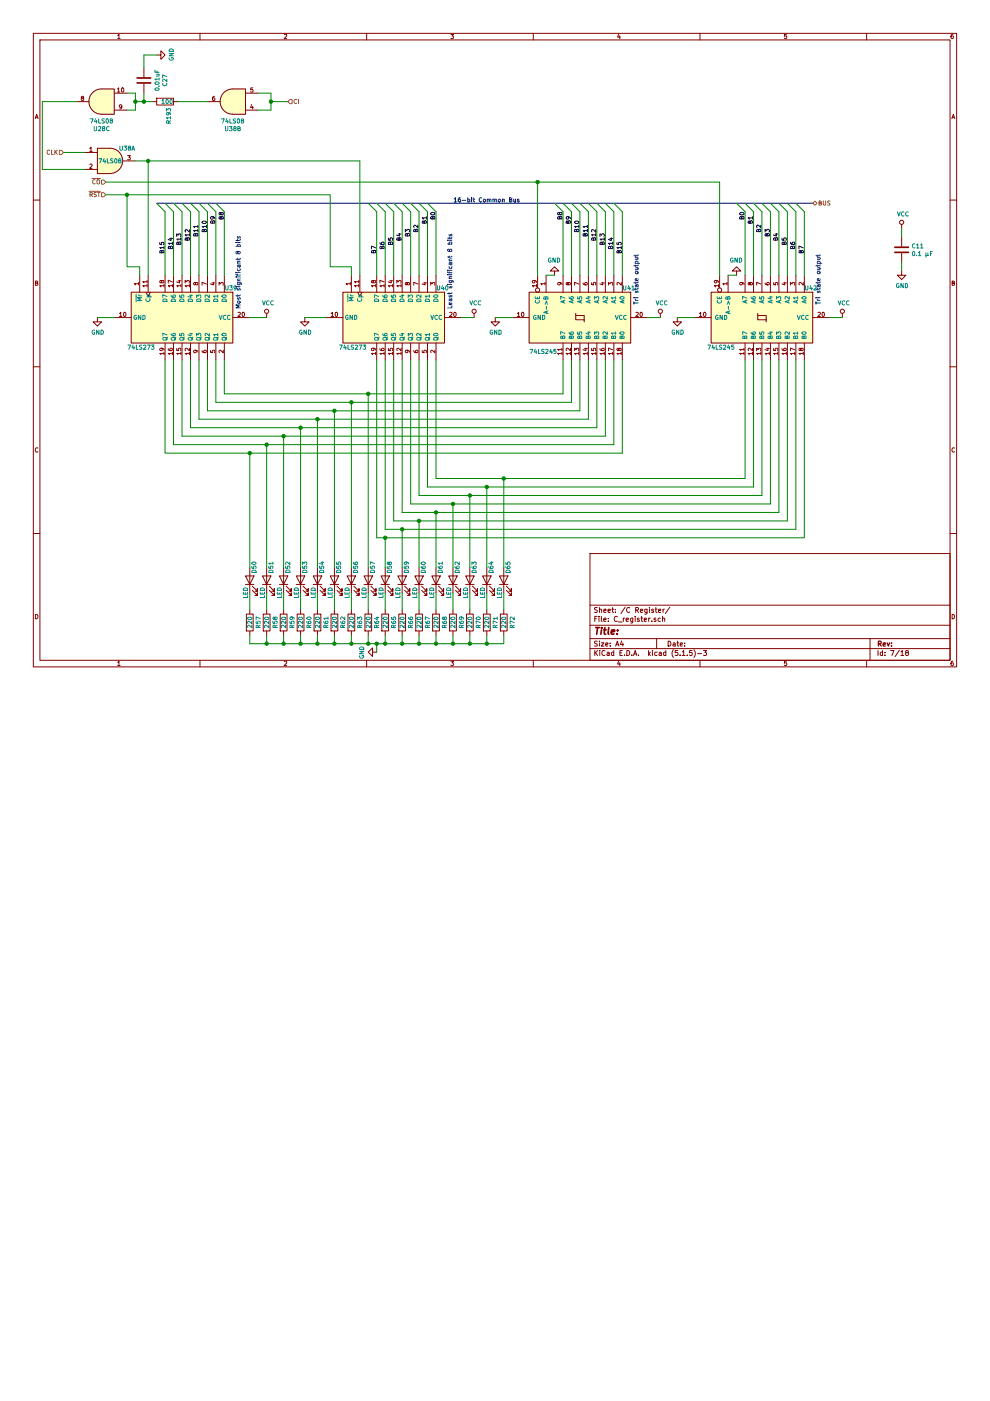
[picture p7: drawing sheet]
EESchema Schematic File Version 4
EELAYER 30 0
EELAYER END
$Descr A4 11693 8268
encoding utf-8
Sheet 7 18
Title ""
Date ""
Rev ""
Comp ""
Comment1 ""
Comment2 ""
Comment3 ""
Comment4 ""
$EndDescr
$Comp
L 74xx:74LS273 U?
U 1 1
P 2150 3750
AR Path="/5E3CB2C3/5E6574FA" Ref="U?"  Part="1" 
AR Path="/5E60DA07/5E6574FA" Ref="U?"  Part="1" 
AR Path="/5E638028/5E6574FA" Ref="U39"  Part="1" 
AR Path="/5E649D50/5E6574FA" Ref="U?"  Part="1" 
AR Path="/5EF95BB7/5E6574FA" Ref="U?"  Part="1" 
F 0 "U39" V 1800 4250 50  0000 L CNN
F 1 "74LS273" V 2500 3100 50  0000 L CNN
F 2 "" H 2150 3750 50  0001 C CNN
F 3 "http://www.ti.com/lit/gpn/sn74LS273" H 2150 3750 50  0001 C CNN
	1    2150 3750
	0    1    1    0   
$EndComp
$Comp
L 74xx:74LS273 U?
U 1 1
P 4650 3750
AR Path="/5E3CB2C3/5E6574FB" Ref="U?"  Part="1" 
AR Path="/5E60DA07/5E6574FB" Ref="U?"  Part="1" 
AR Path="/5E638028/5E6574FB" Ref="U40"  Part="1" 
AR Path="/5E649D50/5E6574FB" Ref="U?"  Part="1" 
AR Path="/5EF95BB7/5E6574FB" Ref="U?"  Part="1" 
F 0 "U40" V 4300 4250 50  0000 L CNN
F 1 "74LS273" V 5000 3100 50  0000 L CNN
F 2 "" H 4650 3750 50  0001 C CNN
F 3 "http://www.ti.com/lit/gpn/sn74LS273" H 4650 3750 50  0001 C CNN
	1    4650 3750
	0    1    1    0   
$EndComp
$Comp
L 74xx:74LS08 U?
U 1 1
P 1300 1900
AR Path="/5E3CB2C3/5E6574E5" Ref="U?"  Part="1" 
AR Path="/5E60DA07/5E6574E5" Ref="U?"  Part="1" 
AR Path="/5E638028/5E6574E5" Ref="U38"  Part="1" 
AR Path="/5E649D50/5E6574E5" Ref="U?"  Part="1" 
AR Path="/5EF95BB7/5E6574E5" Ref="U?"  Part="1" 
F 0 "U38" H 1500 2050 50  0000 C CNN
F 1 "74LS08" H 1300 1900 50  0000 C CNN
F 2 "" H 1300 1900 50  0001 C CNN
F 3 "http://www.ti.com/lit/gpn/sn74LS08" H 1300 1900 50  0001 C CNN
	1    1300 1900
	1    0    0    -1  
$EndComp
$Comp
L 74xx:74LS245 U?
U 1 1
P 9000 3750
AR Path="/5E3CB2C3/5F012926" Ref="U?"  Part="1" 
AR Path="/5E60DA07/5F012926" Ref="U?"  Part="1" 
AR Path="/5E638028/5F012926" Ref="U42"  Part="1" 
AR Path="/5E649D50/5F012926" Ref="U?"  Part="1" 
AR Path="/5EF95BB7/5F012926" Ref="U?"  Part="1" 
F 0 "U42" V 8650 4250 50  0000 L CNN
F 1 "74LS245" V 9350 3100 50  0000 L CNN
F 2 "" H 9000 3750 50  0001 C CNN
F 3 "http://www.ti.com/lit/gpn/sn74LS245" H 9000 3750 50  0001 C CNN
	1    9000 3750
	0    1    1    0   
$EndComp
$Comp
L power:VCC #PWR?
U 1 1
P 3150 3750
AR Path="/5E3CB2C3/5F012927" Ref="#PWR?"  Part="1" 
AR Path="/5E60DA07/5F012927" Ref="#PWR?"  Part="1" 
AR Path="/5E638028/5F012927" Ref="#PWR081"  Part="1" 
AR Path="/5E649D50/5F012927" Ref="#PWR?"  Part="1" 
AR Path="/5EF95BB7/5F012927" Ref="#PWR?"  Part="1" 
F 0 "#PWR081" H 3150 3600 50  0001 C CNN
F 1 "VCC" H 3167 3923 50  0000 C CNN
F 2 "" H 3150 3750 50  0001 C CNN
F 3 "" H 3150 3750 50  0001 C CNN
	1    3150 3750
	1    0    0    -1  
$EndComp
$Comp
L power:VCC #PWR?
U 1 1
P 5600 3750
AR Path="/5E3CB2C3/5E6574FE" Ref="#PWR?"  Part="1" 
AR Path="/5E60DA07/5E6574FE" Ref="#PWR?"  Part="1" 
AR Path="/5E638028/5E6574FE" Ref="#PWR084"  Part="1" 
AR Path="/5E649D50/5E6574FE" Ref="#PWR?"  Part="1" 
AR Path="/5EF95BB7/5E6574FE" Ref="#PWR?"  Part="1" 
F 0 "#PWR084" H 5600 3600 50  0001 C CNN
F 1 "VCC" H 5617 3923 50  0000 C CNN
F 2 "" H 5600 3750 50  0001 C CNN
F 3 "" H 5600 3750 50  0001 C CNN
	1    5600 3750
	1    0    0    -1  
$EndComp
$Comp
L power:VCC #PWR?
U 1 1
P 7800 3750
AR Path="/5E3CB2C3/5F0128F8" Ref="#PWR?"  Part="1" 
AR Path="/5E60DA07/5F0128F8" Ref="#PWR?"  Part="1" 
AR Path="/5E638028/5F0128F8" Ref="#PWR087"  Part="1" 
AR Path="/5E649D50/5F0128F8" Ref="#PWR?"  Part="1" 
AR Path="/5EF95BB7/5F0128F8" Ref="#PWR?"  Part="1" 
F 0 "#PWR087" H 7800 3600 50  0001 C CNN
F 1 "VCC" H 7817 3923 50  0000 C CNN
F 2 "" H 7800 3750 50  0001 C CNN
F 3 "" H 7800 3750 50  0001 C CNN
	1    7800 3750
	1    0    0    -1  
$EndComp
$Comp
L power:VCC #PWR?
U 1 1
P 9950 3750
AR Path="/5E3CB2C3/5F012907" Ref="#PWR?"  Part="1" 
AR Path="/5E60DA07/5F012907" Ref="#PWR?"  Part="1" 
AR Path="/5E638028/5F012907" Ref="#PWR090"  Part="1" 
AR Path="/5E649D50/5F012907" Ref="#PWR?"  Part="1" 
AR Path="/5EF95BB7/5F012907" Ref="#PWR?"  Part="1" 
F 0 "#PWR090" H 9950 3600 50  0001 C CNN
F 1 "VCC" H 9967 3923 50  0000 C CNN
F 2 "" H 9950 3750 50  0001 C CNN
F 3 "" H 9950 3750 50  0001 C CNN
	1    9950 3750
	1    0    0    -1  
$EndComp
$Comp
L power:VCC #PWR?
U 1 1
P 10650 2700
AR Path="/5E3CB2C3/5E646808" Ref="#PWR?"  Part="1" 
AR Path="/5E60DA07/5E646808" Ref="#PWR?"  Part="1" 
AR Path="/5E638028/5E646808" Ref="#PWR091"  Part="1" 
AR Path="/5E649D50/5E646808" Ref="#PWR?"  Part="1" 
AR Path="/5EF95BB7/5E646808" Ref="#PWR?"  Part="1" 
F 0 "#PWR091" H 10650 2550 50  0001 C CNN
F 1 "VCC" H 10667 2873 50  0000 C CNN
F 2 "" H 10650 2700 50  0001 C CNN
F 3 "" H 10650 2700 50  0001 C CNN
	1    10650 2700
	1    0    0    -1  
$EndComp
$Comp
L power:GND #PWR?
U 1 1
P 1150 3750
AR Path="/5E3CB2C3/5F012909" Ref="#PWR?"  Part="1" 
AR Path="/5E60DA07/5F012909" Ref="#PWR?"  Part="1" 
AR Path="/5E638028/5F012909" Ref="#PWR080"  Part="1" 
AR Path="/5E649D50/5F012909" Ref="#PWR?"  Part="1" 
AR Path="/5EF95BB7/5F012909" Ref="#PWR?"  Part="1" 
F 0 "#PWR080" H 1150 3500 50  0001 C CNN
F 1 "GND" H 1155 3577 50  0000 C CNN
F 2 "" H 1150 3750 50  0001 C CNN
F 3 "" H 1150 3750 50  0001 C CNN
	1    1150 3750
	1    0    0    -1  
$EndComp
$Comp
L power:GND #PWR?
U 1 1
P 3600 3750
AR Path="/5E3CB2C3/5F01290A" Ref="#PWR?"  Part="1" 
AR Path="/5E60DA07/5F01290A" Ref="#PWR?"  Part="1" 
AR Path="/5E638028/5F01290A" Ref="#PWR082"  Part="1" 
AR Path="/5E649D50/5F01290A" Ref="#PWR?"  Part="1" 
AR Path="/5EF95BB7/5F01290A" Ref="#PWR?"  Part="1" 
F 0 "#PWR082" H 3600 3500 50  0001 C CNN
F 1 "GND" H 3605 3577 50  0000 C CNN
F 2 "" H 3600 3750 50  0001 C CNN
F 3 "" H 3600 3750 50  0001 C CNN
	1    3600 3750
	1    0    0    -1  
$EndComp
$Comp
L power:GND #PWR?
U 1 1
P 5850 3750
AR Path="/5E3CB2C3/5F01290B" Ref="#PWR?"  Part="1" 
AR Path="/5E60DA07/5F01290B" Ref="#PWR?"  Part="1" 
AR Path="/5E638028/5F01290B" Ref="#PWR085"  Part="1" 
AR Path="/5E649D50/5F01290B" Ref="#PWR?"  Part="1" 
AR Path="/5EF95BB7/5F01290B" Ref="#PWR?"  Part="1" 
F 0 "#PWR085" H 5850 3500 50  0001 C CNN
F 1 "GND" H 5855 3577 50  0000 C CNN
F 2 "" H 5850 3750 50  0001 C CNN
F 3 "" H 5850 3750 50  0001 C CNN
	1    5850 3750
	1    0    0    -1  
$EndComp
$Comp
L power:GND #PWR?
U 1 1
P 8000 3750
AR Path="/5E3CB2C3/5F01290E" Ref="#PWR?"  Part="1" 
AR Path="/5E60DA07/5F01290E" Ref="#PWR?"  Part="1" 
AR Path="/5E638028/5F01290E" Ref="#PWR088"  Part="1" 
AR Path="/5E649D50/5F01290E" Ref="#PWR?"  Part="1" 
AR Path="/5EF95BB7/5F01290E" Ref="#PWR?"  Part="1" 
F 0 "#PWR088" H 8000 3500 50  0001 C CNN
F 1 "GND" H 8005 3577 50  0000 C CNN
F 2 "" H 8000 3750 50  0001 C CNN
F 3 "" H 8000 3750 50  0001 C CNN
	1    8000 3750
	1    0    0    -1  
$EndComp
$Comp
L power:GND #PWR?
U 1 1
P 10650 3200
AR Path="/5E3CB2C3/5E6467E5" Ref="#PWR?"  Part="1" 
AR Path="/5E60DA07/5E6467E5" Ref="#PWR?"  Part="1" 
AR Path="/5E638028/5E6467E5" Ref="#PWR092"  Part="1" 
AR Path="/5E649D50/5E6467E5" Ref="#PWR?"  Part="1" 
AR Path="/5EF95BB7/5E6467E5" Ref="#PWR?"  Part="1" 
F 0 "#PWR092" H 10650 2950 50  0001 C CNN
F 1 "GND" H 10655 3027 50  0000 C CNN
F 2 "" H 10650 3200 50  0001 C CNN
F 3 "" H 10650 3200 50  0001 C CNN
	1    10650 3200
	1    0    0    -1  
$EndComp
$Comp
L Device:C C?
U 1 1
P 10650 2950
AR Path="/5E3CB2C3/5E6467E6" Ref="C?"  Part="1" 
AR Path="/5E60DA07/5E6467E6" Ref="C?"  Part="1" 
AR Path="/5E638028/5E6467E6" Ref="C11"  Part="1" 
AR Path="/5E649D50/5E6467E6" Ref="C?"  Part="1" 
AR Path="/5EF95BB7/5E6467E6" Ref="C?"  Part="1" 
F 0 "C11" H 10765 2996 50  0000 L CNN
F 1 "0.1 μF" H 10765 2905 50  0000 L CNN
F 2 "" H 10688 2800 50  0001 C CNN
F 3 "~" H 10650 2950 50  0001 C CNN
	1    10650 2950
	1    0    0    -1  
$EndComp
Wire Wire Line
	10650 3200 10650 3100
Wire Wire Line
	10650 2800 10650 2700
Wire Wire Line
	9800 3750 9950 3750
Wire Wire Line
	8200 3750 8000 3750
Wire Wire Line
	7800 3750 7650 3750
Wire Wire Line
	6050 3750 5850 3750
Wire Wire Line
	5600 3750 5450 3750
Wire Wire Line
	3850 3750 3600 3750
Wire Wire Line
	3150 3750 2950 3750
Wire Wire Line
	1350 3750 1150 3750
Entry Wire Line
	4350 2400 4450 2500
Entry Wire Line
	4450 2400 4550 2500
Entry Wire Line
	4550 2400 4650 2500
Entry Wire Line
	4650 2400 4750 2500
Entry Wire Line
	4750 2400 4850 2500
Entry Wire Line
	4850 2400 4950 2500
Entry Wire Line
	4950 2400 5050 2500
Entry Wire Line
	5050 2400 5150 2500
Entry Wire Line
	1850 2400 1950 2500
Entry Wire Line
	2050 2400 2150 2500
Entry Wire Line
	2150 2400 2250 2500
Entry Wire Line
	1950 2400 2050 2500
Entry Wire Line
	2250 2400 2350 2500
Entry Wire Line
	2350 2400 2450 2500
Entry Wire Line
	2450 2400 2550 2500
Entry Wire Line
	2550 2400 2650 2500
Wire Wire Line
	4450 2500 4450 3250
Wire Wire Line
	4550 2500 4550 3250
Wire Wire Line
	4650 2500 4650 3250
Wire Wire Line
	4750 2500 4750 3250
Wire Wire Line
	4850 2500 4850 3250
Wire Wire Line
	4950 2500 4950 3250
Wire Wire Line
	5050 2500 5050 3250
Wire Wire Line
	5150 2500 5150 3250
Text Label 5150 2600 1    50   ~ 0
B0
Text Label 5050 2650 1    50   ~ 0
B1
Text Label 4950 2750 1    50   ~ 0
B2
Text Label 4850 2800 1    50   ~ 0
B3
Text Label 4750 2850 1    50   ~ 0
B4
Text Label 4650 2900 1    50   ~ 0
B5
Text Label 4550 2950 1    50   ~ 0
B6
Text Label 4450 3000 1    50   ~ 0
B7
Text Notes 5350 2400 0    50   ~ 10
16-bit Common Bus
Wire Wire Line
	1950 2500 1950 3250
Wire Wire Line
	2050 2500 2050 3250
Wire Wire Line
	2150 2500 2150 3250
Wire Wire Line
	2250 2500 2250 3250
Wire Wire Line
	2350 2500 2350 3250
Wire Wire Line
	2450 2500 2450 3250
Wire Wire Line
	2550 2500 2550 3250
Wire Wire Line
	2650 2500 2650 3250
Text Label 2650 2600 1    50   ~ 0
B8
Text Label 2550 2650 1    50   ~ 0
B9
Text Label 2450 2750 1    50   ~ 0
B10
Text Label 2350 2800 1    50   ~ 0
B11
Text Label 2250 2850 1    50   ~ 0
B12
Text Label 2150 2900 1    50   ~ 0
B13
Text Label 2050 2950 1    50   ~ 0
B14
Text Label 1950 3000 1    50   ~ 0
B15
Text HLabel 750  1800 0    50   Input ~ 0
CLK
Text HLabel 3400 1200 2    50   Input ~ 0
CI
Text HLabel 1250 2150 0    50   Input ~ 0
~CO
Text HLabel 1250 2300 0    50   Input ~ 0
~RST
Wire Wire Line
	1250 2300 1500 2300
Wire Wire Line
	1500 2300 1500 3150
Wire Wire Line
	1500 3150 1650 3150
Wire Wire Line
	1650 3150 1650 3250
Wire Wire Line
	1500 2300 3900 2300
Connection ~ 1500 2300
Wire Wire Line
	3900 2300 3900 3150
Wire Wire Line
	3900 3150 4150 3150
Wire Wire Line
	4150 3150 4150 3250
Entry Wire Line
	8700 2400 8800 2500
Entry Wire Line
	8800 2400 8900 2500
Entry Wire Line
	8900 2400 9000 2500
Entry Wire Line
	9000 2400 9100 2500
Entry Wire Line
	9100 2400 9200 2500
Entry Wire Line
	9200 2400 9300 2500
Entry Wire Line
	9300 2400 9400 2500
Entry Wire Line
	9400 2400 9500 2500
Wire Wire Line
	8800 2500 8800 3250
Wire Wire Line
	8900 2500 8900 3250
Wire Wire Line
	9000 2500 9000 3250
Wire Wire Line
	9100 2500 9100 3250
Wire Wire Line
	9200 2500 9200 3250
Wire Wire Line
	9300 2500 9300 3250
Wire Wire Line
	9400 2500 9400 3250
Wire Wire Line
	9500 2500 9500 3250
Text Label 8800 2600 1    50   ~ 0
B0
Text Label 8900 2650 1    50   ~ 0
B1
Text Label 9000 2750 1    50   ~ 0
B2
Text Label 9100 2800 1    50   ~ 0
B3
Text Label 9200 2850 1    50   ~ 0
B4
Text Label 9300 2900 1    50   ~ 0
B5
Text Label 9400 2950 1    50   ~ 0
B6
Text Label 9500 3000 1    50   ~ 0
B7
Entry Wire Line
	6550 2400 6650 2500
Entry Wire Line
	6750 2400 6850 2500
Entry Wire Line
	6850 2400 6950 2500
Entry Wire Line
	6650 2400 6750 2500
Entry Wire Line
	6950 2400 7050 2500
Entry Wire Line
	7050 2400 7150 2500
Entry Wire Line
	7150 2400 7250 2500
Entry Wire Line
	7250 2400 7350 2500
Wire Wire Line
	6650 2500 6650 3250
Wire Wire Line
	6750 2500 6750 3250
Wire Wire Line
	6850 2500 6850 3250
Wire Wire Line
	6950 2500 6950 3250
Wire Wire Line
	7050 2500 7050 3250
Wire Wire Line
	7150 2500 7150 3250
Wire Wire Line
	7250 2500 7250 3250
Wire Wire Line
	7350 2500 7350 3250
Text Label 6650 2600 1    50   ~ 0
B8
Text Label 6750 2650 1    50   ~ 0
B9
Text Label 6850 2750 1    50   ~ 0
B10
Text Label 6950 2800 1    50   ~ 0
B11
Text Label 7050 2850 1    50   ~ 0
B12
Text Label 7150 2900 1    50   ~ 0
B13
Text Label 7250 2950 1    50   ~ 0
B14
Text Label 7350 3000 1    50   ~ 0
B15
Wire Wire Line
	2650 4250 2650 4650
Wire Wire Line
	2550 4250 2550 4750
Wire Wire Line
	2450 4250 2450 4850
Wire Wire Line
	2350 4250 2350 4950
Wire Wire Line
	2250 4250 2250 5050
Wire Wire Line
	2250 5050 3550 5050
Wire Wire Line
	2150 4250 2150 5150
Wire Wire Line
	2150 5150 3350 5150
Wire Wire Line
	2050 4250 2050 5250
Wire Wire Line
	2050 5250 3150 5250
Wire Wire Line
	1950 4250 1950 5350
Wire Wire Line
	1950 5350 2950 5350
Wire Wire Line
	5150 4250 5150 5650
Wire Wire Line
	5050 4250 5050 5750
Wire Wire Line
	4950 4250 4950 5850
Wire Wire Line
	4950 5850 5550 5850
Wire Wire Line
	4850 4250 4850 5950
Wire Wire Line
	4750 4250 4750 6050
Wire Wire Line
	4650 4250 4650 6150
Wire Wire Line
	4550 4250 4550 6250
Wire Wire Line
	4450 4250 4450 6350
Wire Wire Line
	4450 6350 4550 6350
$Comp
L power:GND #PWR?
U 1 1
P 6550 3250
AR Path="/5E3CB2C3/5F0128FE" Ref="#PWR?"  Part="1" 
AR Path="/5E60DA07/5F0128FE" Ref="#PWR?"  Part="1" 
AR Path="/5E638028/5F0128FE" Ref="#PWR086"  Part="1" 
AR Path="/5E649D50/5F0128FE" Ref="#PWR?"  Part="1" 
AR Path="/5EF95BB7/5F0128FE" Ref="#PWR?"  Part="1" 
F 0 "#PWR086" H 6550 3000 50  0001 C CNN
F 1 "GND" H 6555 3077 50  0000 C CNN
F 2 "" H 6550 3250 50  0001 C CNN
F 3 "" H 6550 3250 50  0001 C CNN
	1    6550 3250
	-1   0    0    1   
$EndComp
Wire Wire Line
	6450 3250 6550 3250
$Comp
L power:GND #PWR?
U 1 1
P 8700 3250
AR Path="/5E3CB2C3/5F0128FF" Ref="#PWR?"  Part="1" 
AR Path="/5E60DA07/5F0128FF" Ref="#PWR?"  Part="1" 
AR Path="/5E638028/5F0128FF" Ref="#PWR089"  Part="1" 
AR Path="/5E649D50/5F0128FF" Ref="#PWR?"  Part="1" 
AR Path="/5EF95BB7/5F0128FF" Ref="#PWR?"  Part="1" 
F 0 "#PWR089" H 8700 3000 50  0001 C CNN
F 1 "GND" H 8705 3077 50  0000 C CNN
F 2 "" H 8700 3250 50  0001 C CNN
F 3 "" H 8700 3250 50  0001 C CNN
	1    8700 3250
	-1   0    0    1   
$EndComp
Wire Wire Line
	8600 3250 8700 3250
Text Notes 2850 3650 1    50   ~ 0
Most significant 8 bits
Text Notes 5350 3650 1    50   ~ 0
Least significant 8 bits
Text Notes 7550 3600 1    50   ~ 0
Tri state output
$Comp
L 74xx:74LS245 U?
U 1 1
P 6850 3750
AR Path="/5E3CB2C3/5F0128F7" Ref="U?"  Part="1" 
AR Path="/5E60DA07/5F0128F7" Ref="U?"  Part="1" 
AR Path="/5E638028/5F0128F7" Ref="U41"  Part="1" 
AR Path="/5E649D50/5F0128F7" Ref="U?"  Part="1" 
AR Path="/5EF95BB7/5F0128F7" Ref="U?"  Part="1" 
F 0 "U41" V 6500 4250 50  0000 L CNN
F 1 "74LS245" V 7250 3150 50  0000 L CNN
F 2 "" H 6850 3750 50  0001 C CNN
F 3 "http://www.ti.com/lit/gpn/sn74LS245" H 6850 3750 50  0001 C CNN
	1    6850 3750
	0    1    1    0   
$EndComp
Text Notes 9700 3600 1    50   ~ 0
Tri state output
Wire Wire Line
	2350 4950 3750 4950
Wire Wire Line
	2450 4850 3950 4850
Wire Wire Line
	2550 4750 4150 4750
Wire Wire Line
	2650 4650 4350 4650
Wire Wire Line
	3150 7600 3350 7600
Connection ~ 3150 7600
Wire Wire Line
	3150 7500 3150 7600
Wire Wire Line
	3350 7600 3550 7600
Connection ~ 3350 7600
Wire Wire Line
	3350 7500 3350 7600
Wire Wire Line
	3550 7600 3750 7600
Connection ~ 3550 7600
Wire Wire Line
	3550 7500 3550 7600
Wire Wire Line
	3750 7600 3950 7600
Connection ~ 3750 7600
Wire Wire Line
	3750 7500 3750 7600
Wire Wire Line
	3950 7600 4150 7600
Connection ~ 3950 7600
Wire Wire Line
	3950 7500 3950 7600
Wire Wire Line
	4150 7600 4350 7600
Connection ~ 4150 7600
Wire Wire Line
	2950 7600 3150 7600
Wire Wire Line
	4150 7500 4150 7600
Wire Wire Line
	4350 7600 4450 7600
Connection ~ 4350 7600
Wire Wire Line
	4350 7500 4350 7600
Wire Wire Line
	4550 7600 4450 7600
Connection ~ 4550 7600
Wire Wire Line
	4550 7500 4550 7600
Wire Wire Line
	4750 7600 4550 7600
Connection ~ 4750 7600
Wire Wire Line
	4750 7500 4750 7600
Wire Wire Line
	4950 7600 4750 7600
Connection ~ 4950 7600
Wire Wire Line
	4950 7500 4950 7600
Wire Wire Line
	5150 7600 4950 7600
Connection ~ 5150 7600
Wire Wire Line
	5150 7500 5150 7600
Wire Wire Line
	5350 7600 5150 7600
Connection ~ 5350 7600
Wire Wire Line
	5350 7500 5350 7600
Wire Wire Line
	5550 7600 5350 7600
Connection ~ 5550 7600
Wire Wire Line
	5550 7500 5550 7600
Wire Wire Line
	5750 7600 5550 7600
Connection ~ 5750 7600
Wire Wire Line
	5750 7500 5750 7600
Connection ~ 4450 7600
Wire Wire Line
	5950 7600 5750 7600
Wire Wire Line
	5950 7500 5950 7600
Wire Wire Line
	4450 7600 4450 7700
Wire Wire Line
	2950 7500 2950 7600
$Comp
L power:GND #PWR?
U 1 1
P 4450 7700
AR Path="/5E3CB2C3/5E6574DA" Ref="#PWR?"  Part="1" 
AR Path="/5E60DA07/5E6574DA" Ref="#PWR?"  Part="1" 
AR Path="/5E638028/5E6574DA" Ref="#PWR083"  Part="1" 
AR Path="/5E649D50/5E6574DA" Ref="#PWR?"  Part="1" 
AR Path="/5EF95BB7/5E6574DA" Ref="#PWR?"  Part="1" 
F 0 "#PWR083" H 4450 7450 50  0001 C CNN
F 1 "GND" H 4455 7527 50  0000 C CNN
F 2 "" H 4450 7700 50  0001 C CNN
F 3 "" H 4450 7700 50  0001 C CNN
	1    4450 7700
	0    1    1    0   
$EndComp
Wire Wire Line
	5950 7200 5950 7000
$Comp
L Device:R R?
U 1 1
P 5950 7350
AR Path="/5E3CB2C3/5E6574F9" Ref="R?"  Part="1" 
AR Path="/5E60DA07/5E6574F9" Ref="R?"  Part="1" 
AR Path="/5E638028/5E6574F9" Ref="R72"  Part="1" 
AR Path="/5E649D50/5E6574F9" Ref="R?"  Part="1" 
AR Path="/5EF95BB7/5E6574F9" Ref="R?"  Part="1" 
F 0 "R72" V 6050 7350 50  0000 C CNN
F 1 "220" V 5950 7350 50  0000 C CNN
F 2 "" V 5880 7350 50  0001 C CNN
F 3 "~" H 5950 7350 50  0001 C CNN
	1    5950 7350
	1    0    0    -1  
$EndComp
$Comp
L Device:LED D?
U 1 1
P 5950 6850
AR Path="/5E3CB2C3/5F01290D" Ref="D?"  Part="1" 
AR Path="/5E60DA07/5F01290D" Ref="D?"  Part="1" 
AR Path="/5E638028/5F01290D" Ref="D65"  Part="1" 
AR Path="/5E649D50/5F01290D" Ref="D?"  Part="1" 
AR Path="/5EF95BB7/5F01290D" Ref="D?"  Part="1" 
F 0 "D65" H 6100 6800 50  0000 C CNN
F 1 "LED" H 5800 6900 50  0000 C CNN
F 2 "" H 5950 6850 50  0001 C CNN
F 3 "~" H 5950 6850 50  0001 C CNN
	1    5950 6850
	0    -1   -1   0   
$EndComp
Wire Wire Line
	5750 7200 5750 7000
$Comp
L Device:R R?
U 1 1
P 5750 7350
AR Path="/5E3CB2C3/5E6467DE" Ref="R?"  Part="1" 
AR Path="/5E60DA07/5E6467DE" Ref="R?"  Part="1" 
AR Path="/5E638028/5E6467DE" Ref="R71"  Part="1" 
AR Path="/5E649D50/5E6467DE" Ref="R?"  Part="1" 
AR Path="/5EF95BB7/5E6467DE" Ref="R?"  Part="1" 
F 0 "R71" V 5850 7350 50  0000 C CNN
F 1 "220" V 5750 7350 50  0000 C CNN
F 2 "" V 5680 7350 50  0001 C CNN
F 3 "~" H 5750 7350 50  0001 C CNN
	1    5750 7350
	1    0    0    -1  
$EndComp
$Comp
L Device:LED D?
U 1 1
P 5750 6850
AR Path="/5E3CB2C3/5E6574D9" Ref="D?"  Part="1" 
AR Path="/5E60DA07/5E6574D9" Ref="D?"  Part="1" 
AR Path="/5E638028/5E6574D9" Ref="D64"  Part="1" 
AR Path="/5E649D50/5E6574D9" Ref="D?"  Part="1" 
AR Path="/5EF95BB7/5E6574D9" Ref="D?"  Part="1" 
F 0 "D64" H 5900 6800 50  0000 C CNN
F 1 "LED" H 5600 6900 50  0000 C CNN
F 2 "" H 5750 6850 50  0001 C CNN
F 3 "~" H 5750 6850 50  0001 C CNN
	1    5750 6850
	0    -1   -1   0   
$EndComp
Wire Wire Line
	5550 7200 5550 7000
$Comp
L Device:R R?
U 1 1
P 5550 7350
AR Path="/5E3CB2C3/5F012906" Ref="R?"  Part="1" 
AR Path="/5E60DA07/5F012906" Ref="R?"  Part="1" 
AR Path="/5E638028/5F012906" Ref="R70"  Part="1" 
AR Path="/5E649D50/5F012906" Ref="R?"  Part="1" 
AR Path="/5EF95BB7/5F012906" Ref="R?"  Part="1" 
F 0 "R70" V 5650 7350 50  0000 C CNN
F 1 "220" V 5550 7350 50  0000 C CNN
F 2 "" V 5480 7350 50  0001 C CNN
F 3 "~" H 5550 7350 50  0001 C CNN
	1    5550 7350
	1    0    0    -1  
$EndComp
$Comp
L Device:LED D?
U 1 1
P 5550 6850
AR Path="/5E3CB2C3/5E6467FB" Ref="D?"  Part="1" 
AR Path="/5E60DA07/5E6467FB" Ref="D?"  Part="1" 
AR Path="/5E638028/5E6467FB" Ref="D63"  Part="1" 
AR Path="/5E649D50/5E6467FB" Ref="D?"  Part="1" 
AR Path="/5EF95BB7/5E6467FB" Ref="D?"  Part="1" 
F 0 "D63" H 5700 6800 50  0000 C CNN
F 1 "LED" H 5400 6900 50  0000 C CNN
F 2 "" H 5550 6850 50  0001 C CNN
F 3 "~" H 5550 6850 50  0001 C CNN
	1    5550 6850
	0    -1   -1   0   
$EndComp
Wire Wire Line
	5350 7200 5350 7000
$Comp
L Device:R R?
U 1 1
P 5350 7350
AR Path="/5E3CB2C3/5E6574D8" Ref="R?"  Part="1" 
AR Path="/5E60DA07/5E6574D8" Ref="R?"  Part="1" 
AR Path="/5E638028/5E6574D8" Ref="R69"  Part="1" 
AR Path="/5E649D50/5E6574D8" Ref="R?"  Part="1" 
AR Path="/5EF95BB7/5E6574D8" Ref="R?"  Part="1" 
F 0 "R69" V 5450 7350 50  0000 C CNN
F 1 "220" V 5350 7350 50  0000 C CNN
F 2 "" V 5280 7350 50  0001 C CNN
F 3 "~" H 5350 7350 50  0001 C CNN
	1    5350 7350
	1    0    0    -1  
$EndComp
$Comp
L Device:LED D?
U 1 1
P 5350 6850
AR Path="/5E3CB2C3/5E6467F9" Ref="D?"  Part="1" 
AR Path="/5E60DA07/5E6467F9" Ref="D?"  Part="1" 
AR Path="/5E638028/5E6467F9" Ref="D62"  Part="1" 
AR Path="/5E649D50/5E6467F9" Ref="D?"  Part="1" 
AR Path="/5EF95BB7/5E6467F9" Ref="D?"  Part="1" 
F 0 "D62" H 5500 6800 50  0000 C CNN
F 1 "LED" H 5200 6900 50  0000 C CNN
F 2 "" H 5350 6850 50  0001 C CNN
F 3 "~" H 5350 6850 50  0001 C CNN
	1    5350 6850
	0    -1   -1   0   
$EndComp
Wire Wire Line
	5150 7200 5150 7000
$Comp
L Device:R R?
U 1 1
P 5150 7350
AR Path="/5E3CB2C3/5E6467F8" Ref="R?"  Part="1" 
AR Path="/5E60DA07/5E6467F8" Ref="R?"  Part="1" 
AR Path="/5E638028/5E6467F8" Ref="R68"  Part="1" 
AR Path="/5E649D50/5E6467F8" Ref="R?"  Part="1" 
AR Path="/5EF95BB7/5E6467F8" Ref="R?"  Part="1" 
F 0 "R68" V 5250 7350 50  0000 C CNN
F 1 "220" V 5150 7350 50  0000 C CNN
F 2 "" V 5080 7350 50  0001 C CNN
F 3 "~" H 5150 7350 50  0001 C CNN
	1    5150 7350
	1    0    0    -1  
$EndComp
$Comp
L Device:LED D?
U 1 1
P 5150 6850
AR Path="/5E3CB2C3/5F012902" Ref="D?"  Part="1" 
AR Path="/5E60DA07/5F012902" Ref="D?"  Part="1" 
AR Path="/5E638028/5F012902" Ref="D61"  Part="1" 
AR Path="/5E649D50/5F012902" Ref="D?"  Part="1" 
AR Path="/5EF95BB7/5F012902" Ref="D?"  Part="1" 
F 0 "D61" H 5300 6800 50  0000 C CNN
F 1 "LED" H 5000 6900 50  0000 C CNN
F 2 "" H 5150 6850 50  0001 C CNN
F 3 "~" H 5150 6850 50  0001 C CNN
	1    5150 6850
	0    -1   -1   0   
$EndComp
Wire Wire Line
	4950 7200 4950 7000
$Comp
L Device:R R?
U 1 1
P 4950 7350
AR Path="/5E3CB2C3/5F012922" Ref="R?"  Part="1" 
AR Path="/5E60DA07/5F012922" Ref="R?"  Part="1" 
AR Path="/5E638028/5F012922" Ref="R67"  Part="1" 
AR Path="/5E649D50/5F012922" Ref="R?"  Part="1" 
AR Path="/5EF95BB7/5F012922" Ref="R?"  Part="1" 
F 0 "R67" V 5050 7350 50  0000 C CNN
F 1 "220" V 4950 7350 50  0000 C CNN
F 2 "" V 4880 7350 50  0001 C CNN
F 3 "~" H 4950 7350 50  0001 C CNN
	1    4950 7350
	1    0    0    -1  
$EndComp
$Comp
L Device:LED D?
U 1 1
P 4950 6850
AR Path="/5E3CB2C3/5E6574F2" Ref="D?"  Part="1" 
AR Path="/5E60DA07/5E6574F2" Ref="D?"  Part="1" 
AR Path="/5E638028/5E6574F2" Ref="D60"  Part="1" 
AR Path="/5E649D50/5E6574F2" Ref="D?"  Part="1" 
AR Path="/5EF95BB7/5E6574F2" Ref="D?"  Part="1" 
F 0 "D60" H 5100 6800 50  0000 C CNN
F 1 "LED" H 4800 6900 50  0000 C CNN
F 2 "" H 4950 6850 50  0001 C CNN
F 3 "~" H 4950 6850 50  0001 C CNN
	1    4950 6850
	0    -1   -1   0   
$EndComp
Wire Wire Line
	4750 7200 4750 7000
$Comp
L Device:R R?
U 1 1
P 4750 7350
AR Path="/5E3CB2C3/5F012911" Ref="R?"  Part="1" 
AR Path="/5E60DA07/5F012911" Ref="R?"  Part="1" 
AR Path="/5E638028/5F012911" Ref="R66"  Part="1" 
AR Path="/5E649D50/5F012911" Ref="R?"  Part="1" 
AR Path="/5EF95BB7/5F012911" Ref="R?"  Part="1" 
F 0 "R66" V 4850 7350 50  0000 C CNN
F 1 "220" V 4750 7350 50  0000 C CNN
F 2 "" V 4680 7350 50  0001 C CNN
F 3 "~" H 4750 7350 50  0001 C CNN
	1    4750 7350
	1    0    0    -1  
$EndComp
$Comp
L Device:LED D?
U 1 1
P 4750 6850
AR Path="/5E3CB2C3/5F0128FA" Ref="D?"  Part="1" 
AR Path="/5E60DA07/5F0128FA" Ref="D?"  Part="1" 
AR Path="/5E638028/5F0128FA" Ref="D59"  Part="1" 
AR Path="/5E649D50/5F0128FA" Ref="D?"  Part="1" 
AR Path="/5EF95BB7/5F0128FA" Ref="D?"  Part="1" 
F 0 "D59" H 4900 6800 50  0000 C CNN
F 1 "LED" H 4600 6900 50  0000 C CNN
F 2 "" H 4750 6850 50  0001 C CNN
F 3 "~" H 4750 6850 50  0001 C CNN
	1    4750 6850
	0    -1   -1   0   
$EndComp
Wire Wire Line
	4550 7200 4550 7000
$Comp
L Device:R R?
U 1 1
P 4550 7350
AR Path="/5E3CB2C3/5E6574E2" Ref="R?"  Part="1" 
AR Path="/5E60DA07/5E6574E2" Ref="R?"  Part="1" 
AR Path="/5E638028/5E6574E2" Ref="R65"  Part="1" 
AR Path="/5E649D50/5E6574E2" Ref="R?"  Part="1" 
AR Path="/5EF95BB7/5E6574E2" Ref="R?"  Part="1" 
F 0 "R65" V 4650 7350 50  0000 C CNN
F 1 "220" V 4550 7350 50  0000 C CNN
F 2 "" V 4480 7350 50  0001 C CNN
F 3 "~" H 4550 7350 50  0001 C CNN
	1    4550 7350
	1    0    0    -1  
$EndComp
$Comp
L Device:LED D?
U 1 1
P 4550 6850
AR Path="/5E3CB2C3/5E6574CE" Ref="D?"  Part="1" 
AR Path="/5E60DA07/5E6574CE" Ref="D?"  Part="1" 
AR Path="/5E638028/5E6574CE" Ref="D58"  Part="1" 
AR Path="/5E649D50/5E6574CE" Ref="D?"  Part="1" 
AR Path="/5EF95BB7/5E6574CE" Ref="D?"  Part="1" 
F 0 "D58" H 4700 6800 50  0000 C CNN
F 1 "LED" H 4400 6900 50  0000 C CNN
F 2 "" H 4550 6850 50  0001 C CNN
F 3 "~" H 4550 6850 50  0001 C CNN
	1    4550 6850
	0    -1   -1   0   
$EndComp
Wire Wire Line
	4350 7200 4350 7000
$Comp
L Device:R R?
U 1 1
P 4350 7350
AR Path="/5E3CB2C3/5E6467DA" Ref="R?"  Part="1" 
AR Path="/5E60DA07/5E6467DA" Ref="R?"  Part="1" 
AR Path="/5E638028/5E6467DA" Ref="R64"  Part="1" 
AR Path="/5E649D50/5E6467DA" Ref="R?"  Part="1" 
AR Path="/5EF95BB7/5E6467DA" Ref="R?"  Part="1" 
F 0 "R64" V 4450 7350 50  0000 C CNN
F 1 "220" V 4350 7350 50  0000 C CNN
F 2 "" V 4280 7350 50  0001 C CNN
F 3 "~" H 4350 7350 50  0001 C CNN
	1    4350 7350
	1    0    0    -1  
$EndComp
$Comp
L Device:LED D?
U 1 1
P 4350 6850
AR Path="/5E3CB2C3/5F012901" Ref="D?"  Part="1" 
AR Path="/5E60DA07/5F012901" Ref="D?"  Part="1" 
AR Path="/5E638028/5F012901" Ref="D57"  Part="1" 
AR Path="/5E649D50/5F012901" Ref="D?"  Part="1" 
AR Path="/5EF95BB7/5F012901" Ref="D?"  Part="1" 
F 0 "D57" H 4500 6800 50  0000 C CNN
F 1 "LED" H 4200 6900 50  0000 C CNN
F 2 "" H 4350 6850 50  0001 C CNN
F 3 "~" H 4350 6850 50  0001 C CNN
	1    4350 6850
	0    -1   -1   0   
$EndComp
Wire Wire Line
	4150 7200 4150 7000
$Comp
L Device:R R?
U 1 1
P 4150 7350
AR Path="/5E3CB2C3/5F012900" Ref="R?"  Part="1" 
AR Path="/5E60DA07/5F012900" Ref="R?"  Part="1" 
AR Path="/5E638028/5F012900" Ref="R63"  Part="1" 
AR Path="/5E649D50/5F012900" Ref="R?"  Part="1" 
AR Path="/5EF95BB7/5F012900" Ref="R?"  Part="1" 
F 0 "R63" V 4250 7350 50  0000 C CNN
F 1 "220" V 4150 7350 50  0000 C CNN
F 2 "" V 4080 7350 50  0001 C CNN
F 3 "~" H 4150 7350 50  0001 C CNN
	1    4150 7350
	1    0    0    -1  
$EndComp
$Comp
L Device:LED D?
U 1 1
P 4150 6850
AR Path="/5E3CB2C3/5F012920" Ref="D?"  Part="1" 
AR Path="/5E60DA07/5F012920" Ref="D?"  Part="1" 
AR Path="/5E638028/5F012920" Ref="D56"  Part="1" 
AR Path="/5E649D50/5F012920" Ref="D?"  Part="1" 
AR Path="/5EF95BB7/5F012920" Ref="D?"  Part="1" 
F 0 "D56" H 4300 6800 50  0000 C CNN
F 1 "LED" H 4000 6900 50  0000 C CNN
F 2 "" H 4150 6850 50  0001 C CNN
F 3 "~" H 4150 6850 50  0001 C CNN
	1    4150 6850
	0    -1   -1   0   
$EndComp
Wire Wire Line
	3950 7200 3950 7000
$Comp
L Device:R R?
U 1 1
P 3950 7350
AR Path="/5E3CB2C3/5E628E13" Ref="R?"  Part="1" 
AR Path="/5E60DA07/5E628E13" Ref="R?"  Part="1" 
AR Path="/5E638028/5E628E13" Ref="R62"  Part="1" 
AR Path="/5E649D50/5E628E13" Ref="R?"  Part="1" 
AR Path="/5EF95BB7/5E628E13" Ref="R?"  Part="1" 
F 0 "R62" V 4050 7350 50  0000 C CNN
F 1 "220" V 3950 7350 50  0000 C CNN
F 2 "" V 3880 7350 50  0001 C CNN
F 3 "~" H 3950 7350 50  0001 C CNN
	1    3950 7350
	1    0    0    -1  
$EndComp
$Comp
L Device:LED D?
U 1 1
P 3950 6850
AR Path="/5E3CB2C3/5E6574EE" Ref="D?"  Part="1" 
AR Path="/5E60DA07/5E6574EE" Ref="D?"  Part="1" 
AR Path="/5E638028/5E6574EE" Ref="D55"  Part="1" 
AR Path="/5E649D50/5E6574EE" Ref="D?"  Part="1" 
AR Path="/5EF95BB7/5E6574EE" Ref="D?"  Part="1" 
F 0 "D55" H 4100 6800 50  0000 C CNN
F 1 "LED" H 3800 6900 50  0000 C CNN
F 2 "" H 3950 6850 50  0001 C CNN
F 3 "~" H 3950 6850 50  0001 C CNN
	1    3950 6850
	0    -1   -1   0   
$EndComp
Wire Wire Line
	3750 7200 3750 7000
$Comp
L Device:R R?
U 1 1
P 3750 7350
AR Path="/5E3CB2C3/5F01291E" Ref="R?"  Part="1" 
AR Path="/5E60DA07/5F01291E" Ref="R?"  Part="1" 
AR Path="/5E638028/5F01291E" Ref="R61"  Part="1" 
AR Path="/5E649D50/5F01291E" Ref="R?"  Part="1" 
AR Path="/5EF95BB7/5F01291E" Ref="R?"  Part="1" 
F 0 "R61" V 3850 7350 50  0000 C CNN
F 1 "220" V 3750 7350 50  0000 C CNN
F 2 "" V 3680 7350 50  0001 C CNN
F 3 "~" H 3750 7350 50  0001 C CNN
	1    3750 7350
	1    0    0    -1  
$EndComp
$Comp
L Device:LED D?
U 1 1
P 3750 6850
AR Path="/5E3CB2C3/5F01291D" Ref="D?"  Part="1" 
AR Path="/5E60DA07/5F01291D" Ref="D?"  Part="1" 
AR Path="/5E638028/5F01291D" Ref="D54"  Part="1" 
AR Path="/5E649D50/5F01291D" Ref="D?"  Part="1" 
AR Path="/5EF95BB7/5F01291D" Ref="D?"  Part="1" 
F 0 "D54" H 3900 6800 50  0000 C CNN
F 1 "LED" H 3600 6900 50  0000 C CNN
F 2 "" H 3750 6850 50  0001 C CNN
F 3 "~" H 3750 6850 50  0001 C CNN
	1    3750 6850
	0    -1   -1   0   
$EndComp
Wire Wire Line
	3550 7200 3550 7000
$Comp
L Device:R R?
U 1 1
P 3550 7350
AR Path="/5E3CB2C3/5E6574E0" Ref="R?"  Part="1" 
AR Path="/5E60DA07/5E6574E0" Ref="R?"  Part="1" 
AR Path="/5E638028/5E6574E0" Ref="R60"  Part="1" 
AR Path="/5E649D50/5E6574E0" Ref="R?"  Part="1" 
AR Path="/5EF95BB7/5E6574E0" Ref="R?"  Part="1" 
F 0 "R60" V 3650 7350 50  0000 C CNN
F 1 "220" V 3550 7350 50  0000 C CNN
F 2 "" V 3480 7350 50  0001 C CNN
F 3 "~" H 3550 7350 50  0001 C CNN
	1    3550 7350
	1    0    0    -1  
$EndComp
$Comp
L Device:LED D?
U 1 1
P 3550 6850
AR Path="/5E3CB2C3/5E6574DF" Ref="D?"  Part="1" 
AR Path="/5E60DA07/5E6574DF" Ref="D?"  Part="1" 
AR Path="/5E638028/5E6574DF" Ref="D53"  Part="1" 
AR Path="/5E649D50/5E6574DF" Ref="D?"  Part="1" 
AR Path="/5EF95BB7/5E6574DF" Ref="D?"  Part="1" 
F 0 "D53" H 3700 6800 50  0000 C CNN
F 1 "LED" H 3400 6900 50  0000 C CNN
F 2 "" H 3550 6850 50  0001 C CNN
F 3 "~" H 3550 6850 50  0001 C CNN
	1    3550 6850
	0    -1   -1   0   
$EndComp
Wire Wire Line
	3350 7200 3350 7000
$Comp
L Device:R R?
U 1 1
P 3350 7350
AR Path="/5E3CB2C3/5E6574DE" Ref="R?"  Part="1" 
AR Path="/5E60DA07/5E6574DE" Ref="R?"  Part="1" 
AR Path="/5E638028/5E6574DE" Ref="R59"  Part="1" 
AR Path="/5E649D50/5E6574DE" Ref="R?"  Part="1" 
AR Path="/5EF95BB7/5E6574DE" Ref="R?"  Part="1" 
F 0 "R59" V 3450 7350 50  0000 C CNN
F 1 "220" V 3350 7350 50  0000 C CNN
F 2 "" V 3280 7350 50  0001 C CNN
F 3 "~" H 3350 7350 50  0001 C CNN
	1    3350 7350
	1    0    0    -1  
$EndComp
$Comp
L Device:LED D?
U 1 1
P 3350 6850
AR Path="/5E3CB2C3/5E6574DD" Ref="D?"  Part="1" 
AR Path="/5E60DA07/5E6574DD" Ref="D?"  Part="1" 
AR Path="/5E638028/5E6574DD" Ref="D52"  Part="1" 
AR Path="/5E649D50/5E6574DD" Ref="D?"  Part="1" 
AR Path="/5EF95BB7/5E6574DD" Ref="D?"  Part="1" 
F 0 "D52" H 3500 6800 50  0000 C CNN
F 1 "LED" H 3200 6900 50  0000 C CNN
F 2 "" H 3350 6850 50  0001 C CNN
F 3 "~" H 3350 6850 50  0001 C CNN
	1    3350 6850
	0    -1   -1   0   
$EndComp
Wire Wire Line
	3150 7200 3150 7000
$Comp
L Device:R R?
U 1 1
P 3150 7350
AR Path="/5E3CB2C3/5F012910" Ref="R?"  Part="1" 
AR Path="/5E60DA07/5F012910" Ref="R?"  Part="1" 
AR Path="/5E638028/5F012910" Ref="R58"  Part="1" 
AR Path="/5E649D50/5F012910" Ref="R?"  Part="1" 
AR Path="/5EF95BB7/5F012910" Ref="R?"  Part="1" 
F 0 "R58" V 3250 7350 50  0000 C CNN
F 1 "220" V 3150 7350 50  0000 C CNN
F 2 "" V 3080 7350 50  0001 C CNN
F 3 "~" H 3150 7350 50  0001 C CNN
	1    3150 7350
	1    0    0    -1  
$EndComp
$Comp
L Device:LED D?
U 1 1
P 3150 6850
AR Path="/5E3CB2C3/5F01291C" Ref="D?"  Part="1" 
AR Path="/5E60DA07/5F01291C" Ref="D?"  Part="1" 
AR Path="/5E638028/5F01291C" Ref="D51"  Part="1" 
AR Path="/5E649D50/5F01291C" Ref="D?"  Part="1" 
AR Path="/5EF95BB7/5F01291C" Ref="D?"  Part="1" 
F 0 "D51" H 3300 6800 50  0000 C CNN
F 1 "LED" H 3000 6900 50  0000 C CNN
F 2 "" H 3150 6850 50  0001 C CNN
F 3 "~" H 3150 6850 50  0001 C CNN
	1    3150 6850
	0    -1   -1   0   
$EndComp
Wire Wire Line
	2950 7200 2950 7000
$Comp
L Device:R R?
U 1 1
P 2950 7350
AR Path="/5E3CB2C3/5F01291B" Ref="R?"  Part="1" 
AR Path="/5E60DA07/5F01291B" Ref="R?"  Part="1" 
AR Path="/5E638028/5F01291B" Ref="R57"  Part="1" 
AR Path="/5E649D50/5F01291B" Ref="R?"  Part="1" 
AR Path="/5EF95BB7/5F01291B" Ref="R?"  Part="1" 
F 0 "R57" V 3050 7350 50  0000 C CNN
F 1 "220" V 2950 7350 50  0000 C CNN
F 2 "" V 2880 7350 50  0001 C CNN
F 3 "~" H 2950 7350 50  0001 C CNN
	1    2950 7350
	1    0    0    -1  
$EndComp
$Comp
L Device:LED D?
U 1 1
P 2950 6850
AR Path="/5E3CB2C3/5E6574D4" Ref="D?"  Part="1" 
AR Path="/5E60DA07/5E6574D4" Ref="D?"  Part="1" 
AR Path="/5E638028/5E6574D4" Ref="D50"  Part="1" 
AR Path="/5E649D50/5E6574D4" Ref="D?"  Part="1" 
AR Path="/5EF95BB7/5E6574D4" Ref="D?"  Part="1" 
F 0 "D50" H 3100 6800 50  0000 C CNN
F 1 "LED" H 2800 6900 50  0000 C CNN
F 2 "" H 2950 6850 50  0001 C CNN
F 3 "~" H 2950 6850 50  0001 C CNN
	1    2950 6850
	0    -1   -1   0   
$EndComp
Wire Wire Line
	4350 6700 4350 4650
Connection ~ 4350 4650
Wire Wire Line
	4350 4650 6650 4650
Wire Wire Line
	4150 4750 4150 6700
Connection ~ 4150 4750
Wire Wire Line
	4150 4750 6750 4750
Wire Wire Line
	3950 6700 3950 4850
Connection ~ 3950 4850
Wire Wire Line
	3950 4850 6850 4850
Wire Wire Line
	3750 4950 3750 6700
Connection ~ 3750 4950
Wire Wire Line
	3750 4950 6950 4950
Wire Wire Line
	3550 5050 3550 6700
Connection ~ 3550 5050
Wire Wire Line
	3350 5150 3350 6700
Connection ~ 3350 5150
Wire Wire Line
	3150 6700 3150 5250
Connection ~ 3150 5250
Wire Wire Line
	2950 5350 2950 6700
Connection ~ 2950 5350
Wire Wire Line
	4550 6700 4550 6350
Connection ~ 4550 6350
Wire Wire Line
	4750 6700 4750 6250
Wire Wire Line
	4550 6250 4750 6250
Connection ~ 4750 6250
Wire Wire Line
	4950 6700 4950 6150
Wire Wire Line
	4650 6150 4950 6150
Connection ~ 4950 6150
Wire Wire Line
	5150 6700 5150 6050
Wire Wire Line
	4750 6050 5150 6050
Connection ~ 5150 6050
Wire Wire Line
	5350 6700 5350 5950
Wire Wire Line
	4850 5950 5350 5950
Connection ~ 5350 5950
Wire Wire Line
	5350 5950 9100 5950
Wire Wire Line
	5550 6700 5550 5850
Connection ~ 5550 5850
Wire Wire Line
	5550 5850 9000 5850
Wire Wire Line
	5750 6700 5750 5750
Wire Wire Line
	5050 5750 5750 5750
Connection ~ 5750 5750
Wire Wire Line
	5750 5750 8900 5750
Wire Wire Line
	5950 6700 5950 5650
Wire Wire Line
	5150 5650 5950 5650
Connection ~ 5950 5650
Wire Wire Line
	5950 5650 8800 5650
Wire Wire Line
	1250 2150 6350 2150
Wire Wire Line
	6350 2150 6350 3250
Connection ~ 6350 2150
Wire Wire Line
	8500 2150 8500 3250
Wire Wire Line
	6350 2150 8500 2150
Wire Wire Line
	1600 1900 1750 1900
Wire Wire Line
	1750 1900 1750 3250
Wire Wire Line
	4250 3250 4250 1900
Wire Wire Line
	4250 1900 1750 1900
Connection ~ 1750 1900
Wire Wire Line
	750  1800 1000 1800
Text HLabel 9600 2400 2    50   BiDi ~ 0
BUS
Wire Wire Line
	8800 4250 8800 5650
Wire Wire Line
	8900 5750 8900 4250
Wire Wire Line
	9000 4250 9000 5850
Wire Wire Line
	9100 5950 9100 4250
Wire Wire Line
	5150 6050 9200 6050
Wire Wire Line
	9200 4250 9200 6050
Wire Wire Line
	9300 6150 9300 4250
Wire Wire Line
	4950 6150 9300 6150
Wire Wire Line
	9400 4250 9400 6250
Wire Wire Line
	4750 6250 9400 6250
Wire Wire Line
	9500 6350 9500 4250
Wire Wire Line
	4550 6350 9500 6350
Wire Wire Line
	6650 4250 6650 4650
Wire Wire Line
	6750 4750 6750 4250
Wire Wire Line
	6850 4250 6850 4850
Wire Wire Line
	6950 4950 6950 4250
Wire Wire Line
	3550 5050 7050 5050
Wire Wire Line
	7050 4250 7050 5050
Wire Wire Line
	7150 5150 7150 4250
Wire Wire Line
	3350 5150 7150 5150
Wire Wire Line
	7250 4250 7250 5250
Wire Wire Line
	3150 5250 7250 5250
Wire Wire Line
	7350 5350 7350 4250
Wire Wire Line
	2950 5350 7350 5350
$Comp
L Device:R R?
U 1 1
P 1950 1200
AR Path="/5F50482F/5F642D9C" Ref="R?"  Part="1" 
AR Path="/5F46F293/5F642D9C" Ref="R?"  Part="1" 
AR Path="/5E638028/5F642D9C" Ref="R193"  Part="1" 
F 0 "R193" H 2020 1246 50  0000 L CNN
F 1 "100" V 1950 1150 50  0000 L CNN
F 2 "" V 1880 1200 50  0001 C CNN
F 3 "~" H 1950 1200 50  0001 C CNN
	1    1950 1200
	0    1    1    0   
$EndComp
$Comp
L Device:C C?
U 1 1
P 1700 950
AR Path="/5F50482F/5F642DA2" Ref="C?"  Part="1" 
AR Path="/5F46F293/5F642DA2" Ref="C?"  Part="1" 
AR Path="/5E638028/5F642DA2" Ref="C27"  Part="1" 
F 0 "C27" V 1448 950 50  0000 C CNN
F 1 "0.01uF" V 1539 950 50  0000 C CNN
F 2 "" H 1738 800 50  0001 C CNN
F 3 "~" H 1700 950 50  0001 C CNN
	1    1700 950 
	-1   0    0    1   
$EndComp
Wire Wire Line
	1700 1200 1700 1100
Connection ~ 1700 1200
Wire Wire Line
	1700 1200 1800 1200
$Comp
L power:GND #PWR?
U 1 1
P 1850 650
AR Path="/5F50482F/5F642DAB" Ref="#PWR?"  Part="1" 
AR Path="/5F46F293/5F642DAB" Ref="#PWR?"  Part="1" 
AR Path="/5E638028/5F642DAB" Ref="#PWR0283"  Part="1" 
F 0 "#PWR0283" H 1850 400 50  0001 C CNN
F 1 "GND" H 1855 477 50  0000 C CNN
F 2 "" H 1850 650 50  0001 C CNN
F 3 "" H 1850 650 50  0001 C CNN
	1    1850 650 
	0    -1   -1   0   
$EndComp
Wire Wire Line
	1700 650  1700 800 
Wire Wire Line
	1700 650  1850 650 
$Comp
L 74xx:74LS08 U?
U 2 1
P 2750 1200
AR Path="/5F46F293/5F642DB3" Ref="U?"  Part="2" 
AR Path="/5E638028/5F642DB3" Ref="U38"  Part="2" 
F 0 "U38" H 2750 1525 50  0000 C CNN
F 1 "74LS08" H 2750 1434 50  0000 C CNN
F 2 "" H 2750 1200 50  0001 C CNN
F 3 "http://www.ti.com/lit/gpn/sn74LS08" H 2750 1200 50  0001 C CNN
	2    2750 1200
	-1   0    0    1   
$EndComp
$Comp
L 74xx:74LS08 U?
U 3 1
P 1200 1200
AR Path="/5F46F293/5F642DB9" Ref="U?"  Part="3" 
AR Path="/5E638028/5F642DB9" Ref="U28"  Part="3" 
F 0 "U28" H 1200 1525 50  0000 C CNN
F 1 "74LS08" H 1200 1434 50  0000 C CNN
F 2 "" H 1200 1200 50  0001 C CNN
F 3 "http://www.ti.com/lit/gpn/sn74LS08" H 1200 1200 50  0001 C CNN
	3    1200 1200
	-1   0    0    1   
$EndComp
Wire Wire Line
	1700 1200 1600 1200
Wire Wire Line
	1600 1200 1600 1300
Wire Wire Line
	1600 1300 1500 1300
Connection ~ 1600 1200
Wire Wire Line
	1500 1100 1600 1100
Wire Wire Line
	1600 1100 1600 1200
Wire Wire Line
	2450 1200 2100 1200
Wire Wire Line
	3400 1200 3200 1200
Wire Wire Line
	3200 1200 3200 1100
Wire Wire Line
	3200 1100 3050 1100
Wire Wire Line
	3050 1300 3200 1300
Wire Wire Line
	3200 1300 3200 1200
Connection ~ 3200 1200
Wire Wire Line
	900  1200 500  1200
Wire Wire Line
	500  1200 500  2000
Wire Wire Line
	500  2000 1000 2000
Wire Bus Line
	1850 2400 9600 2400
$EndSCHEMATC
